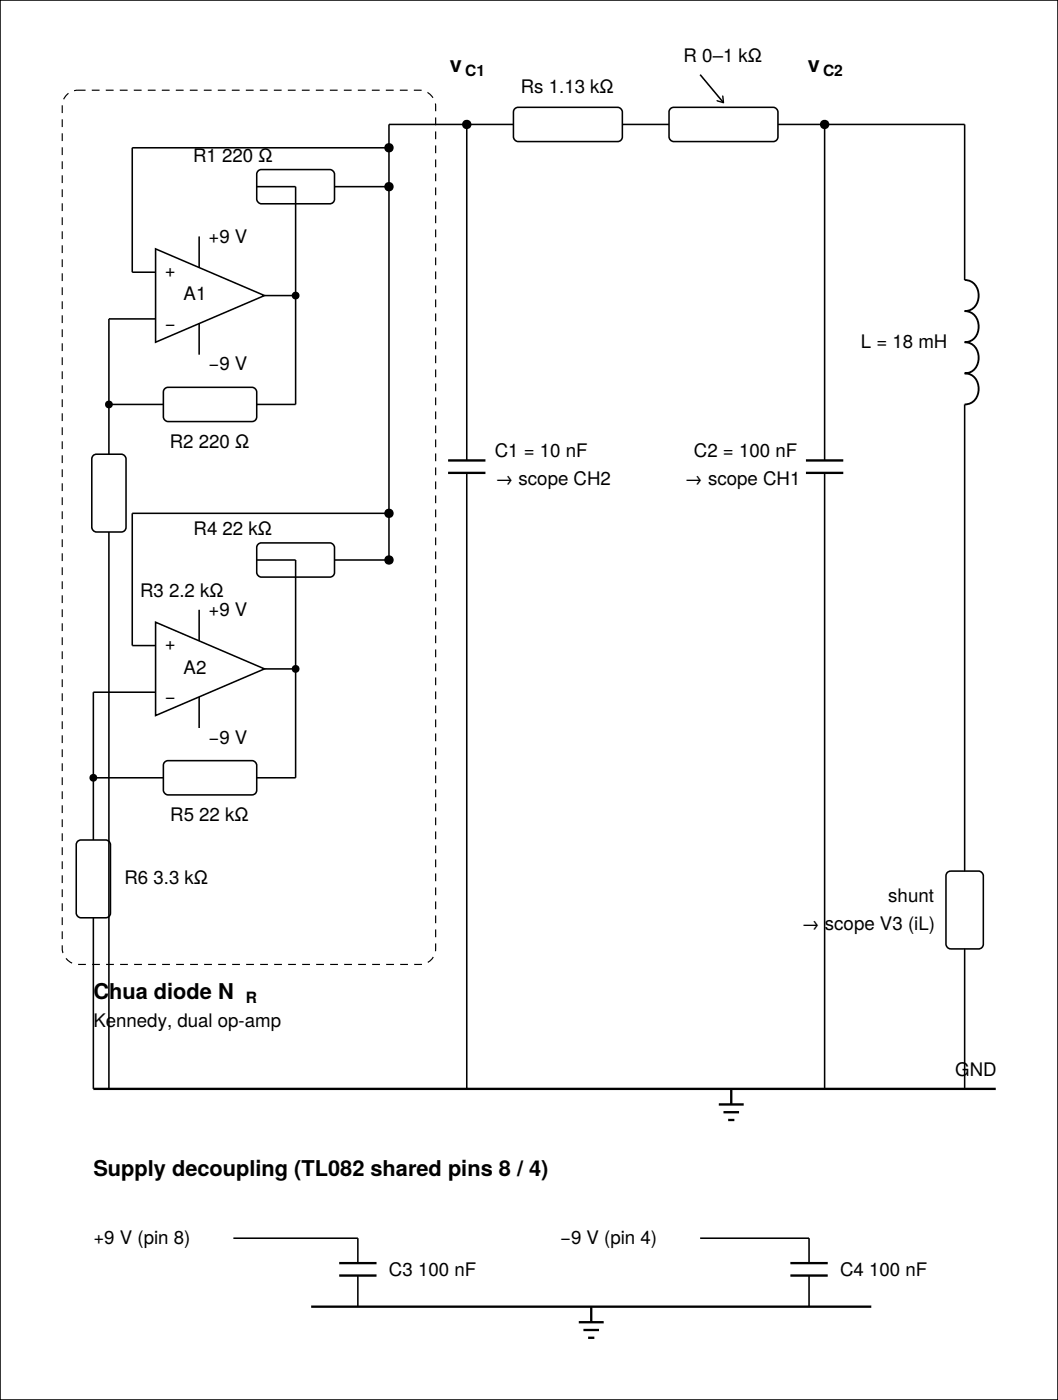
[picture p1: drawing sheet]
<svg xmlns="http://www.w3.org/2000/svg" width="180mm" height="238mm" viewBox="0 0 180 238" stroke-linecap="round" stroke-linejoin="round" font-family="sans-serif">
<g fill="none" stroke="#000" stroke-width=".26">
<path d="M0 0h179.9v238.1h-179.9zM87.5 18.5l.6-.2h16.9a.85 .85 0 0 1 .8 .7v4.3a.79 .79 0 0 1-.8 .8h-16.9a.85 .85 0 0 1-.8-.8v-4.3zM114 18.5l.6-.2h16.9a.85 .85 0 0 1 .8 .7v4.3a.79 .79 0 0 1-.8 .8h-16.9a.85 .85 0 0 1-.8-.8v-4.3zM43.7 31.7h6.6v37.1h-6.6M43.9 29.1l.5-.3h11.7a.85 .85 0 0 1 .8 .8v4.3a.79 .79 0 0 1-.8 .8h-11.7a.85 .85 0 0 1-.7-.8v-4.3zM56.9 31.7h9.2M66.1 25.1h-43.6v21.2h4M79.4 21.2v57.1M87.3 21.2h-21.2v74h-9.2M105.8 21.2h8M132.3 21.2h31.7v26.4M140.2 21.2v57.1"/>
<path d="M26.5 42.3l18.5 8-18.5 7.9zM26.5 54.2h-8v23.1M33.9 40.2v5.3M33.9 55v5.3M45 50.3h5.3M15.8 77.5l.6-.2h4.2a.85 .85 0 0 1 .8 .8v11.6a.79 .79 0 0 1-.8 .8h-4.2a.85 .85 0 0 1-.8-.8v-11.6zM18.5 68.8h9.3M28 66.1l.6-.2h14.3a.85 .85 0 0 1 .8 .8v4.2a.79 .79 0 0 1-.8 .8h-14.3a.85 .85 0 0 1-.8-.8v-4.2zM164 68.8v79.4M18.5 90.5v94.7M43.7 95.2h6.6v37.1h-6.6M43.9 92.6l.5-.3h11.7a.85 .85 0 0 1 .8 .8v4.3a.79 .79 0 0 1-.8 .8h-11.7a.85 .85 0 0 1-.7-.8v-4.3z"/>
<path d="M66.1 87.3h-43.6v22.5h4M79.4 80.4v104.8M140.2 80.4v104.8M26.5 105.8l18.5 8-18.5 7.9zM26.5 117.7h-10.6v25.2M33.9 103.7v5.3M33.9 118.5v5.3M45 113.8h5.3M15.9 132.3h11.9M28 129.6l.6-.2h14.3a.85 .85 0 0 1 .8 .8v4.2a.79 .79 0 0 1-.8 .8h-14.3a.85 .85 0 0 1-.8-.8v-4.2zM13.2 143.1l.6-.2h4.2a.85 .85 0 0 1 .8 .8v11.6a.79 .79 0 0 1-.8 .8h-4.2a.85 .85 0 0 1-.8-.8v-11.6zM15.9 156.1v29.1"/>
<path d="M161.1 148.4l.6-.2h4.7a.85 .85 0 0 1 .8 .8v11.6a.79 .79 0 0 1-.8 .8h-4.7a.85 .85 0 0 1-.8-.8v-11.6zM164 161.4v23.8M39.7 210.6h21.2v4.2M60.9 217v5.2M119.1 210.6h18.5v4.2M137.6 217v5.2"/>
</g>
<g fill="none" stroke="#000" stroke-width=".4">
<path d="M76.2 78.3h6.3M137.1 78.3h6.3M76.2 80.4h6.3M137.1 80.4h6.3M15.9 185.2h153.4M122.2 187.9h4.3M123 189.2h2.7M123.8 190.5h1.1M124.4 185.2v2.7M57.7 214.8h6.3M57.7 217h6.3M134.4 214.8h6.4"/>
<path d="M134.4 217h6.4M52.9 222.2h95.3M98.4 224.9h4.3M99.2 226.2h2.7M100 227.5h1.1M100.5 222.2v2.7"/>
</g>
<g fill="#000">
<circle cx="66.1" cy="25.1" r=".8"/>
<circle cx="66.1" cy="31.7" r=".8"/>
<circle cx="79.4" cy="21.2" r=".8"/>
<circle cx="140.2" cy="21.2" r=".8"/>
<circle cx="50.3" cy="50.3" r=".67"/>
<circle cx="18.5" cy="68.8" r=".67"/>
<circle cx="66.1" cy="95.2" r=".8"/>
<circle cx="66.1" cy="87.3" r=".8"/>
<circle cx="50.3" cy="113.8" r=".67"/>
<circle cx="15.9" cy="132.3" r=".67"/>
</g>
<path d="M119.1 12.7l3.9 4.8z" fill="#000" stroke="#000" stroke-width=".26"/>
<path d="M122.9 16.3l.1 1.2-1.1-.4" fill="none" stroke="#000" stroke-width=".24"/>
<path d="M164 47.6a2.59 2.59 0 0 1 2.2 3.7 2.25 2.25 0 0 1-2.2 1.6 2.59 2.59 0 0 1 2.2 3.7 2.25 2.25 0 0 1-2.2 1.6 2.59 2.59 0 0 1 2.2 3.7 2.25 2.25 0 0 1-2.2 1.6 2.59 2.59 0 0 1 2.2 3.7 2.25 2.25 0 0 1-2.2 1.6" fill="none" stroke="#000" stroke-width=".32"/>
<path d="M11.2 16.3a2.64 2.64 0 0 1 2-1h58.2a2.83 2.83 0 0 1 2.7 2.7v143.4a2.65 2.65 0 0 1-2.7 2.6h-58.2a2.83 2.83 0 0 1-2.6-2.6v-143.4l.1-.6z" fill="none" stroke="#000" stroke-width=".2" stroke-dasharray="1.3 1.1" stroke-linecap="butt"/>
<g font-size="3.7">
<text x="76.5" y="12.2">v</text>
<text x="137.4" y="12.2">v</text>
<text x="15.9" y="169.9">Chua diode N</text>
<text x="15.9" y="200">Supply decoupling (TL082 shared pins 8 / 4)</text>
</g>
<g font-size="3.2">
<text x="116.3" y="10.6">R 0–1 kΩ</text>
<text x="88.6" y="15.9">Rs 1.13 kΩ</text>
<text x="32.8" y="27.5">R1 220 Ω</text>
<text x="35.5" y="41.3">+9 V</text>
<text x="28" y="47.1">+</text>
<text x="31.2" y="51.1">A1</text>
<text x="28" y="56.1">−</text>
<text x="146.4" y="59.3">L = 18 mH</text>
<text x="35.5" y="63">−9 V</text>
<text x="28.9" y="76.2">R2 220 Ω</text>
<text x="84.1" y="77.8">C1 = 10 nF</text>
<text x="118" y="77.8">C2 = 100 nF</text>
<text x="84.1" y="82.5">→ scope CH2</text>
<text x="116.4" y="82.5">→ scope CH1</text>
<text x="32.9" y="91">R4 22 kΩ</text>
<text x="23.8" y="101.6">R3 2.2 kΩ</text>
<text x="35.5" y="104.8">+9 V</text>
<text x="28" y="110.6">+</text>
<text x="28" y="119.6">−</text>
<text x="31.2" y="114.6">A2</text>
<text x="35.5" y="126.5">−9 V</text>
<text x="28.9" y="139.7">R5 22 kΩ</text>
<text x="21.2" y="150.3">R6 3.3 kΩ</text>
<text x="151.1" y="153.5">shunt</text>
<text x="136.2" y="158.2">→</text>
<text x="140.3" y="158.2">scope V3 (iL)</text>
<text x="15.9" y="174.6">Kennedy, dual op-amp</text>
<text x="162.5" y="183.1">GND</text>
<text x="15.9" y="211.7">+9 V (pin 8)</text>
<text x="95.2" y="211.7">−9 V (pin 4)</text>
<text x="66.1" y="217">C3 100 nF</text>
<text x="142.9" y="217">C4 100 nF</text>
</g>
<g font-size="2.6">
<text x="79.1" y="13">C1</text>
<text x="140" y="13">C2</text>
<text x="41.8" y="170.7">R</text>
</g>
</svg>
